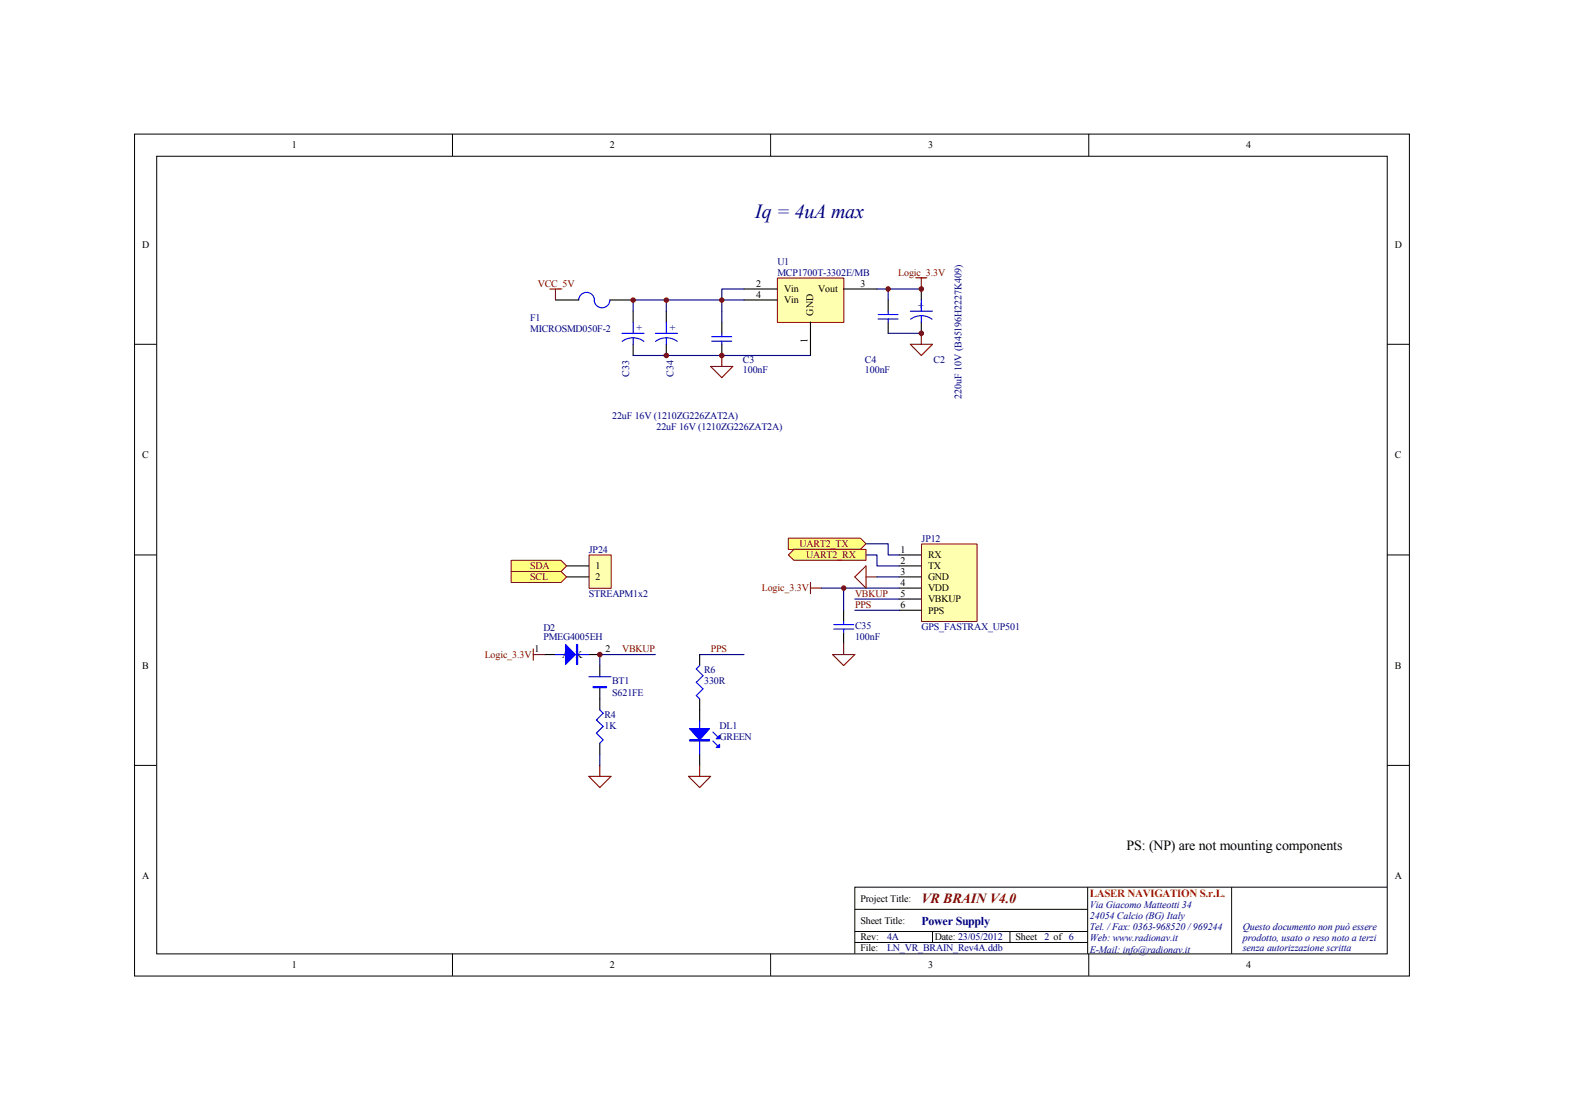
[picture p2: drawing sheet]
<svg xmlns="http://www.w3.org/2000/svg" width="297mm" height="210mm" viewBox="0 0 297 210" stroke-linecap="round" stroke-linejoin="round" font-family="sans-serif">
<g fill="none" stroke="#000" stroke-width=".19">
<path d="M25.4 25.4h241.1v159.2h-241.1zM29.6 29.5h232.7v150.9h-232.7zM85.6 25.3v4.2M145.7 25.3v4.2M205.9 25.3v4.2M25.4 65.1h4.2M262.3 65.1h4.1M25.4 104.9h4.2M262.3 104.9h4.1M25.4 144.7h4.2M262.3 144.7h4.1M161.6 172h44.1"/>
<path d="M161.6 178.2h44.1M161.6 176.1h44.1M176.3 176.1v2.1M191 176.1v2.1M205.7 167.8v12.5M232.9 167.8v12.5M262.3 167.8h-100.7v12.5M85.6 180.3v4.2M145.7 180.3v4.2M205.9 180.3v4.2"/>
</g>
<path d="M109.4 56.7a1.48 1.48 0 0 1 1.5-1.4 1.48 1.48 0 0 1 1.5 1.4M112.3 56.7a1.48 1.48 0 0 0 1.5 1.5 1.48 1.48 0 0 0 1.5-1.5" fill="none" stroke="#00f" stroke-width=".21"/>
<path d="M105 56.7h4.4M115.3 56.7h4.4" fill="none" stroke="#000" stroke-width=".21"/>
<path d="M147 52.6h12.6v8.4h-12.6z" fill="#ffffb0"/>
<path d="M147 52.6h12.6v8.4h-12.6z" fill="none" stroke="#800000" stroke-width=".19"/>
<g fill="none" stroke="#000" stroke-width=".21">
<path d="M119.7 58.8v2.1M126 58.8v2.1M140.7 54.7h6.2M140.7 56.7h6.2M159.5 54.7h6.3M167.9 56.7v2.1M174.2 54.7v2M119.7 65.1v2.1M126 65.1v2.1M136.5 60.9v2.1M136.5 65.1v2.1M153.2 60.9v6.3"/>
<path d="M167.9 60.9v2.1M174.2 60.9v2.1"/>
</g>
<path d="M104 54.7h2.1M105 54.7v2M173.1 52.5h2.2M174.2 52.5v2.2M134.4 69.3h4.2l-2.1 2.1zM136.5 67.2v2.1M172.1 65.1h4.2l-2.1 2.1zM174.2 63v2.1" fill="none" stroke="#800000" stroke-width=".21"/>
<g fill="none" stroke="#00f" stroke-width=".21">
<path d="M166 59.5h3.8M167.9 58.8v.7M172.1 58.8h4.2M174.2 59.7l-.9 .1-1.1 .6M174.2 59.7l.9 .1 1.1 .6M174.2 56.7v2.1M174.2 59.7v1.2M117.6 63h4.2M119.7 63.9l1.3 .2 .7 .5M119.7 63.9l-1.3 .2-.8 .5M119.7 60.9v2.1M119.7 63.9v1.2"/>
<path d="M123.9 63h4.2M126 63.9l1.3 .2 .8 .5M126 63.9l-1.3 .2-.8 .5M126 60.9v2.1M126 63.9v1.2M134.6 64.5h3.7M134.6 63.7h3.7M136.5 63v.7M136.5 64.5v.6M166 60.3h3.8M167.9 60.3v.6"/>
</g>
<path d="M126 56.7v2.1M140.7 54.7h-4.2v6.2M140.7 56.7h-21v2.1M165.8 54.7h8.4M167.9 54.7v2M119.7 67.2h33.5M167.9 63h6.3" fill="none" stroke="#000080" stroke-width=".21"/>
<circle cx="136.5" cy="56.7" r=".42" fill="#800000"/>
<circle cx="136.5" cy="56.7" r=".42" fill="none" stroke="#800000" stroke-width=".19"/>
<circle cx="136.5" cy="67.2" r=".43" fill="#800000"/>
<circle cx="136.5" cy="67.2" r=".43" fill="none" stroke="#800000" stroke-width=".19"/>
<circle cx="167.9" cy="54.6" r=".41" fill="#800000"/>
<circle cx="167.9" cy="54.6" r=".41" fill="none" stroke="#800000" stroke-width=".19"/>
<circle cx="174.2" cy="63" r=".42" fill="#800000"/>
<circle cx="174.2" cy="63" r=".42" fill="none" stroke="#800000" stroke-width=".19"/>
<circle cx="174.2" cy="54.6" r=".42" fill="#800000"/>
<circle cx="174.2" cy="54.6" r=".42" fill="none" stroke="#800000" stroke-width=".19"/>
<circle cx="126" cy="67.2" r=".42" fill="#800000"/>
<circle cx="126" cy="67.2" r=".42" fill="none" stroke="#800000" stroke-width=".19"/>
<circle cx="126" cy="56.7" r=".41" fill="#800000"/>
<circle cx="126" cy="56.7" r=".41" fill="none" stroke="#800000" stroke-width=".19"/>
<path d="M111.3 146.8h4.2l-2.1 2.1zM113.4 144.7v2.1" fill="none" stroke="#800000" stroke-width=".21"/>
<path d="M103 123.8h2M111.3 123.8h2.1M113.4 132.2v2M113.4 140.5v2.1" fill="none" stroke="#000" stroke-width=".21"/>
<path d="M105 123.8h6.3M109 121.9h.2v3.7h-.2zM109.1 121.9v3.7M113.4 134.2l.6 .7-1.2 1.2 1.2 1.3-1.2 1.2 1.2 1.3-.6 .6" fill="none" stroke="#00f" stroke-width=".21"/>
<path d="M106.9 121.9l1.9 1.9-1.9 1.8z" fill="#00f"/>
<path d="M106.9 121.9l1.9 1.9-1.9 1.8zM132.3 136.4v6.2M134.8 138.4l.8 .9M134.8 140.1l.8 .9" fill="none" stroke="#00f" stroke-width=".21"/>
<path d="M132.3 134.2v2.2M132.3 142.6v2.1" fill="none" stroke="#000" stroke-width=".21"/>
<path d="M130.4 137.8h3.8l-1.9 2.1z" fill="#00f"/>
<path d="M130.4 137.8h3.8l-1.9 2.1zM130.4 139.9h3.8v.2h-3.8zM130.4 140h3.8" fill="none" stroke="#00f" stroke-width=".21"/>
<path d="M135.4 141.4l.7-.6v.6z" fill="#00f"/>
<path d="M135.4 141.4l.7-.6v.6z" fill="none" stroke="#00f" stroke-width=".21"/>
<path d="M136.1 139.1v.6h-.7z" fill="#00f"/>
<path d="M111.3 128h4.2M112.1 129.8h2.6v.2h-2.6zM112.1 129.9h2.6M132.3 125.9l-.6 .6 1.2 1.3-1.2 1.2 1.2 1.3-1.2 1.2 .6 .7M135.4 139.7l.7-.6v.6z" fill="none" stroke="#00f" stroke-width=".21"/>
<path d="M113.4 125.9v2.1M113.4 130v2.2M132.3 123.8v2.1M132.3 132.2v2" fill="none" stroke="#000" stroke-width=".21"/>
<path d="M123.9 123.8h-10.5v2.1M132.3 123.8h8.4" fill="none" stroke="#000080" stroke-width=".21"/>
<path d="M100.8 122.7v2.1M100.8 123.8h2.2M130.2 146.8h4.2l-2.1 2.1zM132.3 144.7v2.1" fill="none" stroke="#800000" stroke-width=".21"/>
<path d="M111.4 105h4.2v6.3h-4.2z" fill="#ffffb0"/>
<path d="M111.4 104.9h4.2v6.4h-4.2z" fill="none" stroke="#800000" stroke-width=".19"/>
<path d="M107.1 107h4.2M107.1 109.1h4.2" fill="none" stroke="#000" stroke-width=".21"/>
<path d="M96.6 106h9.5l1 1-1 1.1h-9.5z" fill-rule="evenodd" fill="#ffff80"/>
<path d="M96.6 106h9.5l1 1-1 1.1h-9.5z" fill="none" stroke="#800000" stroke-width=".19"/>
<path d="M96.6 108.1h9.5l1 1-1 1.1h-9.5z" fill-rule="evenodd" fill="#ffff80"/>
<path d="M96.6 108.1h9.5l1 1-1 1.1h-9.5z" fill="none" stroke="#800000" stroke-width=".19"/>
<path d="M113.4 142.6v2.1" fill="none" stroke="#000080" stroke-width=".21"/>
<path d="M153.2 110.2v2.1M153.2 111.2h2.1" fill="none" stroke="#800000" stroke-width=".21"/>
<path d="M174.3 102.9h10.4v14.6h-10.4z" fill="#ffffb0"/>
<path d="M174.2 102.9h10.5v14.6h-10.5z" fill="none" stroke="#800000" stroke-width=".19"/>
<path d="M159.5 115.4v2.1M159.5 119.6v2.1M170 104.9h4.2M170 107h4.2M170 109.1h4.2M170 111.2h4.2M170 113.3h4.2M170 115.4h4.2" fill="none" stroke="#000" stroke-width=".21"/>
<path d="M157.6 119h3.8M157.6 118.1h3.8M159.5 117.5v.6M159.5 119v.6" fill="none" stroke="#00f" stroke-width=".21"/>
<path d="M155.3 111.2h14.7M159.5 111.2v4.2M161.6 113.3h8.4M161.6 115.4h8.4M163.7 104.9h2.1v2.1h4.2M163.7 102.8h4.2v2.1h2.1M165.8 109.1h4.2" fill="none" stroke="#000080" stroke-width=".21"/>
<path d="M161.6 109.1l2.1-2.1v4.2zM163.7 109.1h2.1M157.4 123.8h4.2l-2.1 2.1zM159.5 121.7v2.1" fill="none" stroke="#800000" stroke-width=".21"/>
<path d="M149.1 101.8h13.6l1 1-1 1.1h-13.6z" fill-rule="evenodd" fill="#ffff80"/>
<path d="M149.1 101.8h13.6l1 1-1 1.1h-13.6z" fill="none" stroke="#800000" stroke-width=".19"/>
<path d="M149.1 104.9l1-1h13.6v2.1h-13.6z" fill-rule="evenodd" fill="#ffff80"/>
<path d="M149.1 104.9l1-1h13.6v2.1h-13.6z" fill="none" stroke="#800000" stroke-width=".19"/>
<circle cx="119.7" cy="56.7" r=".42" fill="#800000"/>
<circle cx="119.7" cy="56.7" r=".42" fill="none" stroke="#800000" stroke-width=".19"/>
<circle cx="113.4" cy="123.8" r=".42" fill="#800000"/>
<circle cx="113.4" cy="123.8" r=".42" fill="none" stroke="#800000" stroke-width=".19"/>
<circle cx="159.5" cy="111.2" r=".41" fill="#800000"/>
<circle cx="159.5" cy="111.2" r=".41" fill="none" stroke="#800000" stroke-width=".19"/>
<text font-size="3.8" fill="#000080" x="142.8" y="41.2">Iq = 4uA max</text>
<text font-size="2.6" x="213" y="160.7">PS: (NP) are not mounting components</text>
<text font-size="2.6" fill="#800000" x="174.2" y="170.8">VR BRAIN V4.0</text>
<text font-size="2.3" fill="#000080" x="174.2" y="175">Power Supply</text>
<text font-size="2.1" fill="#f00" x="206.1" y="169.6">LASER NAVIGATION S.r.L.</text>
<g font-size="1.9">
<text x="55.2" y="28">1</text>
<text x="115.3" y="28">2</text>
<text x="175.5" y="28">3</text>
<text x="235.6" y="28">4</text>
<text x="26.9" y="46.9">D</text>
<text x="263.7" y="46.9">D</text>
<text x="143" y="54.2">2</text>
<text x="143" y="56.3">4</text>
<text x="148.2" y="55.3">Vin</text>
<text x="148.2" y="57.4">Vin</text>
<text x="153.8" y="59.7" transform="rotate(-90 153.8 59.7)">GND</text>
<text x="154.7" y="55.3">Vout</text>
<text x="162.7" y="54.2">3</text>
<text x="152.7" y="64.9" transform="rotate(-90 152.7 64.9)">1</text>
<text x="26.9" y="86.7">C</text>
<text x="263.7" y="86.7">C</text>
<text x="112.6" y="107.7">1</text>
<text x="170.3" y="104.5">1</text>
<text x="170.3" y="106.6">2</text>
<text x="175.5" y="105.5">RX</text>
<text x="175.5" y="107.7">TX</text>
<text x="112.6" y="109.7">2</text>
<text x="170.3" y="108.7">3</text>
<text x="170.3" y="110.8">4</text>
<text x="170.3" y="112.9">5</text>
<text x="175.5" y="109.7">GND</text>
<text x="175.5" y="111.8">VDD</text>
<text x="175.5" y="113.9">VBKUP</text>
<text x="170.3" y="115">6</text>
<text x="175.5" y="116">PPS</text>
<text x="101.1" y="123.4">1</text>
<text x="106.3" y="124.4">A K</text>
<text x="114.5" y="123.4">2</text>
<text x="26.9" y="126.5">B</text>
<text x="263.7" y="126.5">B</text>
<text x="26.9" y="166.3">A</text>
<text x="263.7" y="166.3">A</text>
<text x="162.7" y="170.5">Project Title:</text>
<text x="162.7" y="179.9">File:</text>
<text x="162.7" y="177.8">Rev:</text>
<text x="162.7" y="174.7">Sheet Title:</text>
<text x="176.7" y="177.8">Date: 23/05/2012</text>
<text x="192" y="177.8">Sheet</text>
<text x="55.2" y="183">1</text>
<text x="115.3" y="183">2</text>
<text x="175.5" y="183">3</text>
<text x="235.6" y="183">4</text>
</g>
<g font-size="1.9" fill="#000080">
<text x="147" y="50">U1</text>
<text x="147" y="52.1">MCP1700T-3302E/MB</text>
<text x="173.6" y="58.4">+</text>
<text x="100.2" y="60.7">F1</text>
<text x="100.2" y="62.8">MICROSMD050F-2</text>
<text x="120.4" y="62.6">+</text>
<text x="126.7" y="62.6">+</text>
<text x="119" y="71.2" transform="rotate(-90 119 71.2)">C33</text>
<text x="127.3" y="71.2" transform="rotate(-90 127.3 71.2)">C34</text>
<text x="140.5" y="68.7">C3</text>
<text x="140.5" y="70.6">100nF</text>
<text x="163.5" y="68.7">C4</text>
<text x="163.5" y="70.6">100nF</text>
<text x="176.5" y="68.7">C2</text>
<text x="181.8" y="75.4" transform="rotate(-90 181.8 75.4)">220uF 10V (B45196H2227K409)</text>
<text x="115.7" y="79.2">22uF 16V (1210ZG226ZAT2A)</text>
<text x="124.1" y="81.2">22uF 16V (1210ZG226ZAT2A)</text>
<text x="111.3" y="104.5">JP24</text>
<text x="174.2" y="102.4">JP12</text>
<text x="111.3" y="112.9">STREAPM1x2</text>
<text x="102.7" y="119.4">D2</text>
<text x="161.7" y="119">C35</text>
<text x="174.2" y="119.2">GPS_FASTRAX_UP501</text>
<text x="102.7" y="121">PMEG4005EH</text>
<text x="161.7" y="121">100nF</text>
<text x="115.7" y="129.4">BT1</text>
<text x="115.7" y="131.5">S621FE</text>
<text x="133.1" y="127.3">R6</text>
<text x="133.1" y="129.4">330R</text>
<text x="114.3" y="135.7">R4</text>
<text x="114.3" y="137.8">1K</text>
<text x="136.1" y="137.8">DL1</text>
<text x="136.1" y="139.9">GREEN</text>
<text x="206.1" y="171.7">Via Giacomo Matteotti 34</text>
<text x="206.1" y="173.8">24054 Calcio (BG) Italy</text>
<text x="167.7" y="177.8">4A</text>
<text x="167.7" y="179.9">LN_VR_BRAIN_Rev4A.ddb</text>
<text x="197.5" y="177.8">2 of 6</text>
<text x="206.1" y="175.9">Tel. / Fax: 0363-968520 / 969244</text>
<text x="206.1" y="178">Web: www.radionav.it</text>
<text x="235" y="178">prodotto, usato o reso noto a terzi</text>
<text x="235" y="179.9">senza autorizzazione scritta</text>
<text x="235" y="175.9">Questo documento non può essere</text>
<text x="206.1" y="180.1">E-Mail: info@radionav.it</text>
</g>
<g font-size="1.9" fill="#800000">
<text x="169.8" y="52.1">Logic_3.3V</text>
<text x="101.7" y="54.2">VCC_5V</text>
<text x="100.2" y="107.7">SDA</text>
<text x="151.2" y="103.5">UART2_TX</text>
<text x="152.4" y="105.5">UART2_RX</text>
<text x="100.2" y="109.7">SCL</text>
<text x="144.1" y="111.8">Logic_3.3V</text>
<text x="161.7" y="112.9">VBKUP</text>
<text x="161.7" y="115">PPS</text>
<text x="91.6" y="124.4">Logic_3.3V</text>
<text x="117.6" y="123.4">VBKUP</text>
<text x="134.4" y="123.4">PPS</text>
</g>
</svg>
